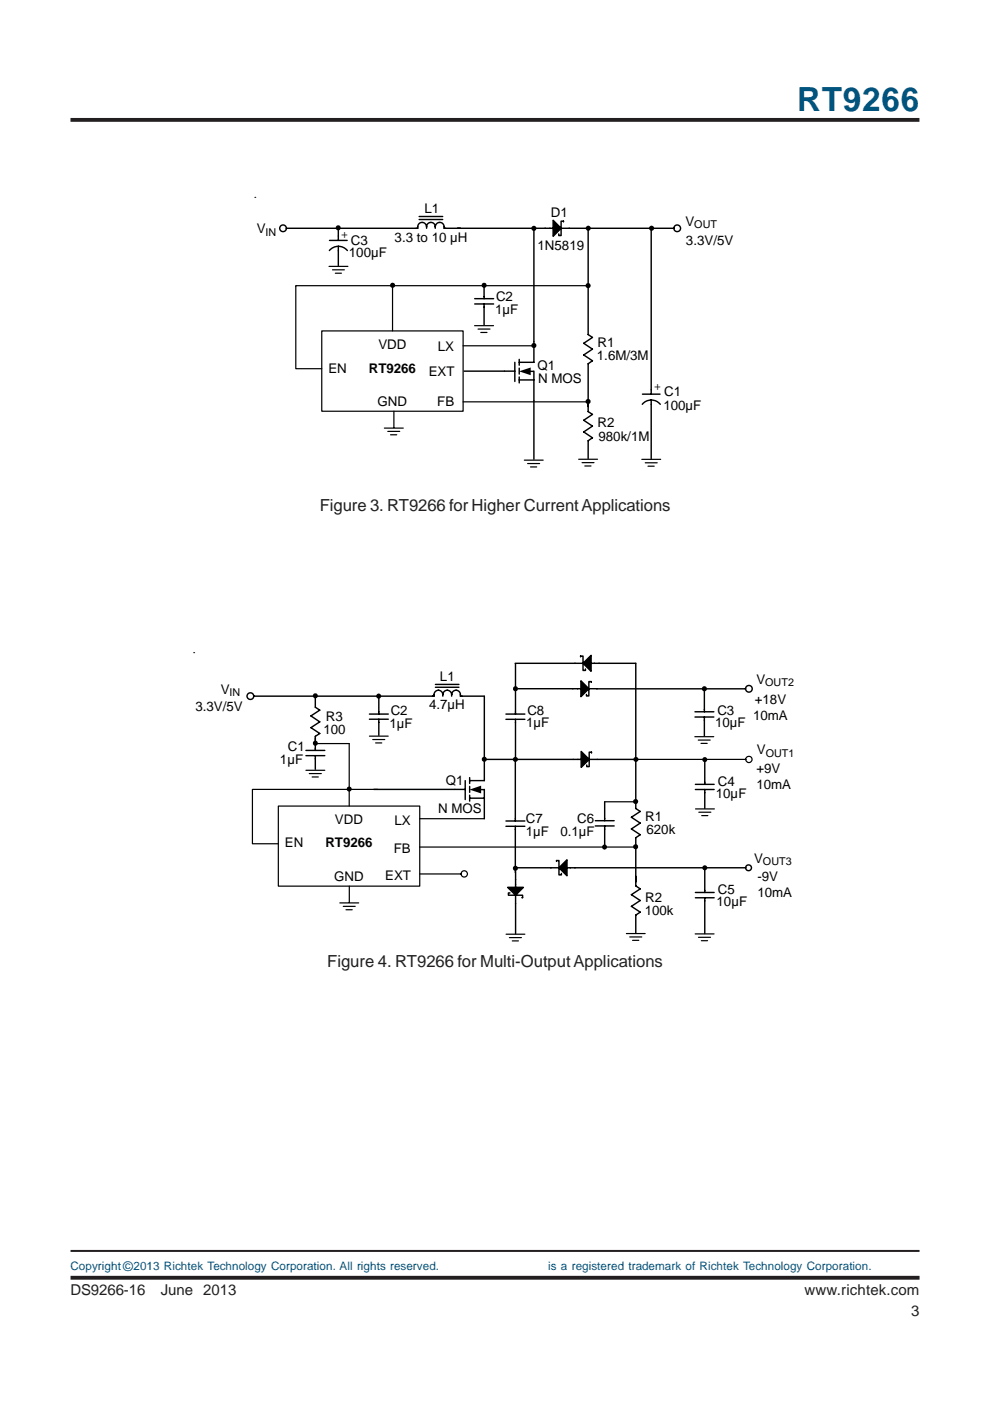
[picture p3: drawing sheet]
<svg xmlns="http://www.w3.org/2000/svg" width="210mm" height="297mm" viewBox="0 0 210 297" stroke-linecap="round" stroke-linejoin="round" font-family="sans-serif">
<path d="M14.9 25.4h180M15 270.9h180" fill="none" stroke="#231f20" stroke-width=".81" stroke-linecap="butt"/>
<path d="M15 265.2h180" fill="none" stroke="#231f20" stroke-width=".42"/>
<path d="M68.2 70.2h30v17h-30z" fill="#fff"/>
<g fill="none" stroke="#000" stroke-width=".26">
<path d="M69.8 56.5h4M70.5 57.2h2.5M71.1 57.9h1.3M62.7 60.7v17.5h5.5M62.7 60.6h62M68.2 70.2h30v17h-30zM83.2 60.1v10.1M98.2 73.3h15M100.6 69h4M101.4 69.8h2.5M101.9 70.5h1.4M81.5 90.8h4"/>
<path d="M82.2 91.5h2.6M82.8 92.2h1.3M83.5 87.2v3.4M98.2 85.2h26.5M111.2 97.6h4M111.9 98.3h2.5M112.5 99h1.3M122.7 97.4h4M123.4 98.1h2.5M124 98.8h1.3M136.1 97.4h4M136.8 98.1h2.5"/>
<path d="M137.4 98.8h1.3"/>
</g>
<g fill="none" stroke="#000" stroke-width=".3">
<path d="M69.9 51h3.7M71.7 52.2a2.38 2.38 0 0 1 1.9 .9M71.7 52.2l-1.2 .4-.7 .5M71.7 48.3v2.7M71.7 52.2v4.1M88.9 46.5h5M88.9 45.9h5M90.4 48.1a.96 .96 0 0 0-1.1-.9 .96 .96 0 0 0-.7 1.2h-27.9M90.4 48.1a.92 .92 0 0 1 1-.9 .92 .92 0 0 1 .9 .9M90.4 48.1v.3M92.3 48.1a.96 .96 0 0 1 1.1-.9 .96 .96 0 0 1 .8 1.2h23.1M92.3 48.1v.3"/>
<path d="M113.2 48.3v28.5h-3.1M117.3 46.7l1.7 1.7-1.7 1.7zM119 48.4v1.5h-.5v-.3M119 48.4h23.9M119.5 47v-.1h-.5v1.5M124.7 48.3v22.6l.9 .6-1.8 1.3 1.8 1.2-1.8 1.3 1.8 1.2-.9 .6v10.2l.9 .6-1.8 1.2 1.8 1.2-1.8 1.3 1.8 1.2-.9 .6v3.8M138.1 48.3v35.3M98.4 78.7h10.8M100.6 64.4h4.1M100.6 63.3h4.1M102.6 60.5v2.8M102.6 64.4v4.5"/>
<path d="M109.2 76.8v4.1M110.1 76.2v1.2M110.1 78.1v1.2M110.1 79.9v1.3M112.3 78.7h.8M113.2 78.7v18.7M110.1 80.6h3.1M136.2 83.6h3.7M138.1 84.8l1.2 .3 .7 .6M138.1 84.8l-1.3 .3-.6 .6M138.1 84.8v12.4"/>
<circle cx="60" cy="48.4" r=".71"/>
<circle cx="143.6" cy="48.4" r=".71"/>
</g>
<path d="M54 41.8h.1M71.7 48.3v.4M113.2 48.4v.4M117.7 48.4v.4M124.7 48.4v.4M138.1 48.4v.4M83.2 60.5v.4M102.6 60.5v.4M113.2 73.3v.3M124.7 60.6v.4M124.7 85.1v.4" fill="none" stroke="#000" stroke-width=".21"/>
<g fill="#000">
<path d="M117.3 46.7l1.7 1.7-1.7 1.7zM110.1 78.7l2.4-.8v1.6z"/>
<circle cx="71.7" cy="48.3" r=".54"/>
<circle cx="113.2" cy="48.4" r=".54"/>
<circle cx="117.7" cy="48.4" r=".54"/>
<circle cx="124.7" cy="48.4" r=".54"/>
<circle cx="138.2" cy="48.4" r=".55"/>
<circle cx="83.2" cy="60.5" r=".55"/>
<circle cx="102.6" cy="60.5" r=".54"/>
<circle cx="113.2" cy="73.2" r=".54"/>
<circle cx="124.7" cy="60.6" r=".54"/>
<circle cx="124.7" cy="85.1" r=".55"/>
</g>
<path d="M59 170.9h30v17h-30z" fill="#fff"/>
<g fill="none" stroke="#000" stroke-width=".26">
<path d="M66.8 157.7h7.2v13.2M78.3 156.1h4M79 156.8h2.6M79.6 157.5h1.3M147.3 156.2h4M148.1 156.9h2.5M148.6 157.6h1.3M59 170.9h30v17h-30zM64.9 163.3h4M65.6 164h2.5M66.2 164.7h1.3M80.1 167.4h-26.6v11.5h5.5"/>
<path d="M89 179.6h45.8M89 173.6h13.7M128.2 170h6.6M134.8 161h23.3M147.5 171.5h4M148.2 172.2h2.5M148.8 172.9h1.3M72.1 191.4h4M72.8 192.2h2.5M73.4 192.9h1.3M74.1 187.9v3.5M89 185.3h8.8"/>
<path d="M107.3 198.1h4M108 198.8h2.6M108.6 199.5h1.3M132.8 197.9h4M133.5 198.7h2.6M134.1 199.4h1.3M147.4 198h4M148.1 198.7h2.5M148.7 199.4h1.3"/>
<circle cx="158.8" cy="161" r=".67"/>
<circle cx="98.4" cy="185.3" r=".66"/>
</g>
<g fill="none" stroke="#000" stroke-width=".3">
<path d="M123.1 139.3v-.2h.5v1.5M64.9 159.1h4M66.9 147.8v2.1l.9 .7-1.9 1.2 1.9 1.2-1.9 1.3 1.9 1.2-.9 .6v3M78.3 152.5h4M78.3 151.4h4M80.3 147.9v3.5M80.3 152.5v3.4M92.3 145.7h5M92.3 145.1h5M93.9 147.3a.96 .96 0 0 0-1.1-.9 .96 .96 0 0 0-.8 1.2h-38.2M93.9 147.3a.94 .94 0 0 1 .9-1 .94 .94 0 0 1 1 1M93.9 147.3v.3"/>
<path d="M95.8 147.3a.95 .95 0 0 1 1.1-.9 .95 .95 0 0 1 .7 1.2h5.1v17.9h-3.1M95.8 147.3v.3M107.3 152.5h4M107.3 151.4h4M109.2 140.6h14.4M109.3 140.7v10.7M109.3 152.5v8.5M109.8 146h13.4M123.2 144.3l1.7 1.7-1.7 1.7zM123.2 159.3l1.7 1.7-1.7 1.7zM123.6 140.6l1.7-1.7v3.4zM123.6 140.6v1.5h.5v-.3"/>
<path d="M124.9 146v1.6h-.6v-.4M124.9 146h33.2M125.3 140.6h9.5v30.8l.9 .6-1.8 1.3 1.8 1.2-1.8 1.3 1.8 1.2-.9 .6v10.2l.9 .7-1.8 1.2 1.8 1.2-1.8 1.3 1.8 1.2-.9 .6v3.8M125.4 144.7v-.2h-.5v1.5M125.4 159.7v-.2h-.5v1.5M147.4 152h4M147.4 150.9h4M149.3 146v4.9M149.3 152v4M64.9 160.2h4M66.9 160.2v2.9M79.3 167.4h19.3"/>
<path d="M98.6 165.5v4M99.6 164.9v1.2M99.6 166.7v1.3M99.6 168.6v1.3M99.6 169.2h3.1M101.8 167.4h.8M102.7 167.4v6.2M102.8 161h20.4M107.3 175.2h4M107.3 174.1h4M109.3 161v13.1M109.3 175.2v9.8"/>
<path d="M124.9 161v1.5h-.5v-.3M124.9 161h9.9M126.2 175.1h4M126.2 174h4M128.2 170v4M128.2 175.1v4.5M147.4 167.4h4M147.4 166.3h4M149.4 161.1v5.2M149.4 167.4v4M107.6 188.1h3.4l-1.7 1.7zM108.1 189.3h-.3v.5h1.5"/>
<path d="M109.3 189.8h1.5v.5h-.2M109.3 184.8v3.3M109.3 189.8v8.2M109.4 184h9.1M118 182.6v-.2h.5v1.6M118.5 184l1.7-1.7v3.4zM118.5 184v1.5h.5v-.3M120.2 184h37.9M147.4 190.3h4M147.4 189.2h4M149.4 184v5.2M149.4 190.3v7.6"/>
<circle cx="53.1" cy="147.6" r=".71"/>
<circle cx="158.8" cy="146" r=".71"/>
<circle cx="158.7" cy="184" r=".62"/>
</g>
<g fill="none" stroke="#000" stroke-width=".21">
<path d="M41.1 138.4h.1M66.9 147.5v.4M66.9 157.6v.4M80.3 147.6v.4M109.3 146v.4M149.3 146v.4M74 167.3v.4M102.7 161v.4M109.3 161v.4M128.2 179.6v.4M134.8 169.9v.4M134.8 179.5v.4"/>
<path d="M134.8 161v.4M149.4 161.1v.4M109.3 184.1v.4M149.4 184v.4"/>
</g>
<g fill="#000">
<path d="M123.6 140.6l1.7-1.7v3.4zM123.2 144.3l1.7 1.7-1.7 1.7zM99.6 167.4l2.4-.8v1.6zM123.2 159.3l1.7 1.7-1.7 1.7zM107.6 188.1h3.4l-1.7 1.7zM118.5 184l1.7-1.7v3.4z"/>
<circle cx="66.9" cy="147.5" r=".54"/>
<circle cx="66.9" cy="157.6" r=".53"/>
<circle cx="80.3" cy="147.6" r=".54"/>
<circle cx="109.3" cy="146" r=".54"/>
<circle cx="149.3" cy="146" r=".55"/>
<circle cx="74" cy="167.3" r=".53"/>
<circle cx="102.7" cy="161" r=".55"/>
<circle cx="109.3" cy="161" r=".53"/>
<circle cx="128.2" cy="179.6" r=".53"/>
<circle cx="134.8" cy="179.5" r=".54"/>
<circle cx="134.8" cy="169.9" r=".54"/>
<circle cx="134.8" cy="161" r=".53"/>
<circle cx="149.4" cy="161.1" r=".53"/>
<circle cx="109.3" cy="184.1" r=".54"/>
<circle cx="149.4" cy="184" r=".53"/>
</g>
<text font-size="7.1" fill="#00547d" x="169" y="23.6">RT9266</text>
<g font-size="3.5" fill="#231f20">
<text x="67.8" y="108.4">Figure 3. RT9266 for Higher Current Applications</text>
<text x="69.4" y="205">Figure 4. RT9266 for Multi-Output Applications</text>
</g>
<g font-size="3.2" fill="#231f20">
<text x="14.9" y="274.5">DS9266-16</text>
<text x="34.1" y="274.5">June 2013</text>
<text x="170.6" y="274.5">www.richtek.com</text>
<text x="193.2" y="279">3</text>
</g>
<g font-size="2.8">
<text x="90" y="45.2">L1</text>
<text x="116.8" y="46">D1</text>
<text x="145.3" y="48">V</text>
<text x="54.4" y="49.5">V</text>
<text x="72.3" y="49" transform="rotate(90 72.3 49)">+</text>
<text x="74.4" y="52">C3</text>
<text x="83.7" y="51.2">3.3 to 10 µH</text>
<text x="114" y="53">1N5819</text>
<text x="145.4" y="52">3.3V/5V</text>
<text x="74" y="54.5">100µF</text>
<text x="105.2" y="63.9">C2</text>
<text x="105" y="66.6">1µF</text>
<text x="80.2" y="74">VDD</text>
<text x="92.8" y="74.4">LX</text>
<text x="126.6" y="76.4">1.6M/3M</text>
<text x="126.7" y="73.5">R1</text>
<text x="69.6" y="79">EN</text>
<text x="78.2" y="79">RT9266</text>
<text x="90.9" y="79.8">EXT</text>
<text x="114" y="78.3">Q1</text>
<text x="114.1" y="81.1">N MOS</text>
<text x="138.7" y="81.1" transform="rotate(90 138.7 81.1)">+</text>
<text x="80.1" y="86">GND</text>
<text x="92.7" y="86">FB</text>
<text x="140.7" y="87">100µF</text>
<text x="140.8" y="84.1">C1</text>
<text x="126.7" y="90.6">R2</text>
<text x="126.9" y="93.5">980k/1M</text>
<text x="46.8" y="147.1">V</text>
<text x="93.3" y="144.4">L1</text>
<text x="160" y="149.2">+18V</text>
<text x="160.4" y="145">V</text>
<text x="41.5" y="150.8">3.3V/5V</text>
<text x="68.6" y="155.5">100</text>
<text x="69.1" y="152.8">R3</text>
<text x="82.6" y="154.4">1µF</text>
<text x="82.8" y="151.6">C2</text>
<text x="91" y="150.4">4.7µH</text>
<text x="111.6" y="154.1">1µF</text>
<text x="111.8" y="151.6">C8</text>
<text x="151.6" y="154.1">10µF</text>
<text x="152.1" y="151.6">C3</text>
<text x="159.7" y="152.6">10mA</text>
<text x="61" y="159.2">C1</text>
<text x="160.5" y="159.9">V</text>
<text x="59.4" y="162.1">1µF</text>
<text x="94.5" y="166.4">Q1</text>
<text x="152.2" y="166.6">C4</text>
<text x="160.4" y="163.9">+9V</text>
<text x="160.4" y="167.2">10mA</text>
<text x="92.9" y="172.4">N MOS</text>
<text x="151.8" y="169.1">10µF</text>
<text x="60.4" y="179.7">EN</text>
<text x="69" y="179.7">RT9266</text>
<text x="71" y="174.7">VDD</text>
<text x="83.6" y="174.9">LX</text>
<text x="111.5" y="177.2">1µF</text>
<text x="111.5" y="174.5">C7</text>
<text x="118.8" y="177.1">0.1µF</text>
<text x="122.4" y="174.4">C6</text>
<text x="136.8" y="174">R1</text>
<text x="137.1" y="176.9">620k</text>
<text x="83.5" y="180.8">FB</text>
<text x="159.9" y="182.9">V</text>
<text x="70.9" y="186.7">GND</text>
<text x="81.7" y="186.6">EXT</text>
<text x="136.8" y="191.2">R2</text>
<text x="152.2" y="189.5">C5</text>
<text x="160.6" y="186.8">-9V</text>
<text x="160.6" y="190.2">10mA</text>
<text x="136.7" y="194">100k</text>
<text x="151.9" y="192">10µF</text>
</g>
<text font-size="2.8" fill="#00547d" x="26.1" y="269.5">©</text>
<g font-size="2.5" fill="#00547d">
<text x="14.9" y="269.3">Copyright</text>
<text x="28.3" y="269.3">2013 Richtek Technology Corporation. All rights reserved.</text>
<text x="116.2" y="269.3">is a registered trademark of Richtek Technology Corporation.</text>
</g>
<g font-size="2.3">
<text x="56.3" y="50">IN</text>
<text x="147.2" y="48.4">OUT</text>
<text x="48.7" y="147.6">IN</text>
<text x="162.3" y="145.5">OUT2</text>
<text x="162.3" y="160.4">OUT1</text>
<text x="161.8" y="183.4">OUT3</text>
</g>
</svg>
